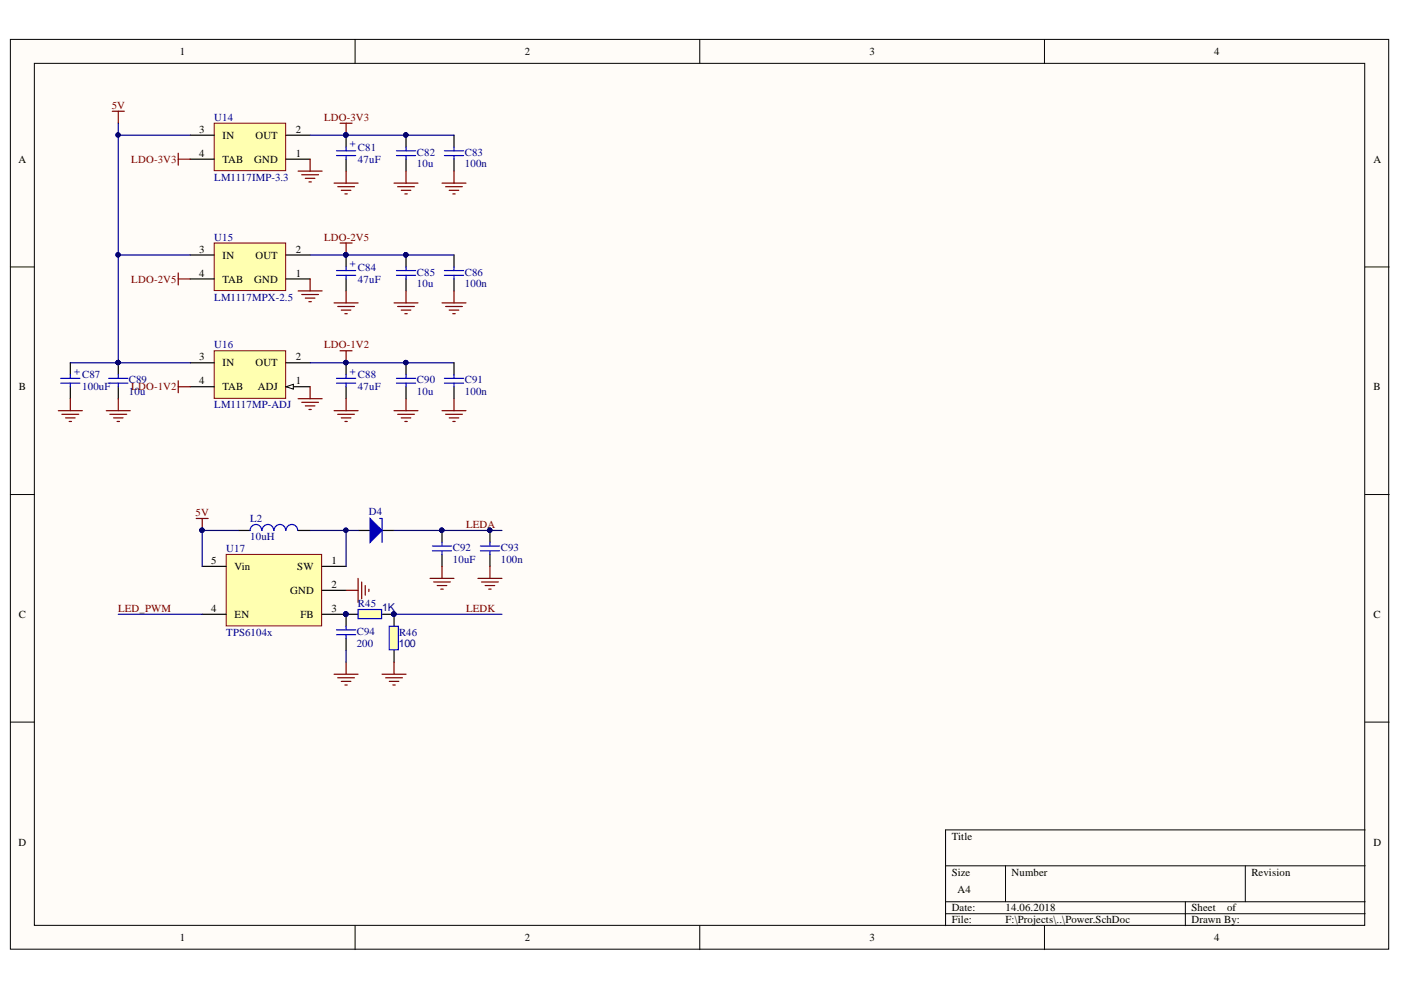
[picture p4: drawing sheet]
<svg xmlns="http://www.w3.org/2000/svg" width="297mm" height="210mm" viewBox="0 0 297 210" stroke-linecap="round" stroke-linejoin="round" font-family="sans-serif">
<g fill="#fffcf8" stroke="#000" stroke-width=".21">
<path d="M2.2 8.4h292.2v192.9h-292.2z"/>
<path d="M7.3 13.4h282v182.8h-282z"/>
</g>
<g fill="none" stroke="#000" stroke-width=".21">
<path d="M75.3 8.4v5M148.4 8.4v5M221.4 8.4v5M2.2 56.6h5.1M289.4 56.6h5.1M2.2 104.9h5.1M289.4 104.9h5.1M2.2 153.1h5.1M289.4 153.1h5.1M289.4 176h-88.9v20.3M75.3 196.3v5.1M148.4 196.3v5.1"/>
<path d="M200.5 183.6h88.9M200.5 191.2h88.9M200.5 193.7h88.9M213.2 183.6v7.6M221.4 196.3v5.1M251.3 191.2v5.1M264 183.6v7.6"/>
</g>
<path d="M45.4 26.1h15.2v10.1h-15.2z" fill="#ffffb0" stroke="#800000" stroke-width=".21"/>
<path d="M40.3 28.7h5.1M40.3 33.7h5.1M60.7 28.7h5.1M60.7 33.7h5.1" fill="none" stroke="#000" stroke-width=".25"/>
<path d="M45.4 51.5h15.2v10.1h-15.2z" fill="#ffffb0" stroke="#800000" stroke-width=".21"/>
<path d="M40.3 54.1h5.1M40.3 59.1h5.1M60.7 54.1h5.1M60.7 59.1h5.1" fill="none" stroke="#000" stroke-width=".25"/>
<path d="M23.8 23.6h2.5M25.1 23.6v2.5M72.1 26.1h2.5M73.4 26.1v2.6M72.1 51.5h2.5M73.4 51.5v2.6" fill="none" stroke="#800000" stroke-width=".25"/>
<g fill="#000080" stroke="#000080" stroke-width=".21">
<circle cx="73.3" cy="28.6" r=".46"/>
<circle cx="73.3" cy="54" r=".46"/>
</g>
<path d="M45.4 74.4h15.2v10.1h-15.2z" fill="#ffffb0" stroke="#800000" stroke-width=".21"/>
<path d="M40.3 76.9h5.1M60.7 76.9h5.1M60.7 82h5.1" fill="none" stroke="#000" stroke-width=".25"/>
<path d="M60.7 82l1.5-.5v1z" fill="#fffcf8"/>
<path d="M60.7 82l1.5-.5v1z" fill="none" stroke="#000" stroke-width=".21"/>
<path d="M40.3 82h5.1" fill="none" stroke="#000" stroke-width=".25"/>
<g fill="none" stroke="#800000" stroke-width=".25">
<path d="M63.2 36.3h5.1M64 37h3.5M64.7 37.8h2.1M65.5 38.6h.5M65.8 33.7v2.6M65.8 59.1v2.6M63.2 61.7h5.1M64 62.4h3.5M64.7 63.2h2.1M65.5 64h.5M72.1 74.4h2.5M73.4 74.4v2.5"/>
<path d="M63.2 84.5h5.1M64 85.3h3.5M64.7 86.1h2.1M65.5 86.8h.5M65.8 82v2.5"/>
</g>
<circle cx="73.3" cy="76.9" r=".46" fill="#000080" stroke="#000080" stroke-width=".21"/>
<path d="M48 117.6h20.2v15.1h-20.2z" fill="#ffffb0" stroke="#800000" stroke-width=".21"/>
<path d="M50.5 112.5h2.5M63.2 112.5h2.6M42.9 120.1h5.1M42.9 130.2h5.1M68.3 120.1h5.1M68.3 130.2h7.6M68.3 125.2h5.1M73.4 130.2v2.6M73.4 135.3v2.6M81 130.2h2.5" fill="none" stroke="#000" stroke-width=".25"/>
<g fill="#000080" stroke="#000080" stroke-width=".21">
<circle cx="73.3" cy="130.2" r=".46"/>
<circle cx="42.8" cy="112.4" r=".46"/>
<circle cx="83.5" cy="130.2" r=".46"/>
</g>
<path d="M41.6 109.9h2.5M42.9 109.9v2.6M73.4 125.2h2.5M75.9 122.6v5.1M76.7 123.4v3.5M77.4 124.2v2M78.2 124.9v.5" fill="none" stroke="#800000" stroke-width=".25"/>
<path d="M55.5 112.5a1.22 1.22 0 0 0-1.2-1.3 1.22 1.22 0 0 0-1.3 1.3M58 112.5a1.22 1.22 0 0 0-1.2-1.3 1.22 1.22 0 0 0-1.2 1.3M60.6 112.5a1.22 1.22 0 0 0-1.3-1.3 1.22 1.22 0 0 0-1.2 1.3M63.1 112.5a1.23 1.23 0 0 0-1.2-1.3 1.23 1.23 0 0 0-1.3 1.3M71.3 133.5h4.1M71.3 134.6h4.1M73.4 132.8v.7M73.4 134.6v.7" fill="none" stroke="#00f" stroke-width=".25"/>
<path d="M75.9 129.2h5v2h-5z" fill="#ffffb0" stroke="#00f" stroke-width=".25"/>
<g fill="#000080" stroke="#000080" stroke-width=".21">
<circle cx="83.5" cy="130.2" r=".46"/>
<circle cx="73.3" cy="130.2" r=".46"/>
</g>
<path d="M70.8 142.9h5.1M71.6 143.7h3.6M72.4 144.5h2M73.1 145.2h.5M73.4 140.4v2.5" fill="none" stroke="#800000" stroke-width=".25"/>
<path d="M83.5 130.2v2.6M83.5 137.9v2.5" fill="none" stroke="#000" stroke-width=".25"/>
<path d="M82.5 132.8h2v5h-2z" fill="#ffffb0" stroke="#00f" stroke-width=".25"/>
<g fill="#000080" stroke="#000080" stroke-width=".21">
<circle cx="83.5" cy="130.2" r=".46"/>
<circle cx="93.7" cy="112.4" r=".46"/>
<circle cx="73.3" cy="28.6" r=".46"/>
<circle cx="73.3" cy="54" r=".46"/>
<circle cx="73.3" cy="76.9" r=".46"/>
</g>
<g fill="none" stroke="#800000" stroke-width=".25">
<path d="M37.8 32.5v2.5M37.8 33.7h2.5M70.8 38.8h5.1M71.6 39.6h3.6M73.4 36.3v2.5M37.8 57.9v2.5M37.8 59.1h2.5M72.4 40.4h2M73.1 41.1h.5M70.8 64.2h5.1M71.6 65h3.6M72.4 65.7h2"/>
<path d="M73.1 66.5h.5M73.4 61.7v2.5M37.8 80.7v2.6M37.8 82h2.5M70.8 87.1h5.1M71.6 87.8h3.6M72.4 88.6h2M73.1 89.4h.5M73.4 84.5v2.6M91.2 122.6h5.1M91.9 123.4h3.6M92.7 124.2h2"/>
<path d="M93.5 124.9h.5M93.7 120.1v2.5M81 142.9h5.1M81.8 143.7h3.5M82.5 144.5h2.1M83.3 145.2h.5M83.5 140.4v2.5"/>
</g>
<path d="M73.4 28.7v2.5M73.4 33.7v2.6M73.4 54.1v2.5M73.4 59.1v2.6M73.4 76.9v2.6M73.4 82v2.5M75.9 112.5h2.6M81 112.5h2.5M93.7 112.5v2.5M93.7 117.6v2.5" fill="none" stroke="#000" stroke-width=".25"/>
<g fill="none" stroke="#00f" stroke-width=".25">
<path d="M71.3 32h4.1M71.3 33h4.1M73.4 31.2v.8M73.4 33v.7M71.3 57.4h4.1M71.3 58.4h4.1M73.4 56.6v.8M73.4 58.4v.7M73.4 79.5v.7M71.3 80.2h4.1M71.3 81.2h4.1M73.4 81.2v.8"/>
<path d="M91.7 115.8h4M91.7 116.8h4M93.7 115v.8M93.7 116.8v.8"/>
</g>
<path d="M78.5 109.9l2.5 2.6-2.5 2.5z" fill="#00f"/>
<g fill="none" stroke="#00f" stroke-width=".25">
<path d="M84.1 32h4M84.1 33h4M86.1 31.2v.8M86.1 33v.7M94.2 32h4.1M94.2 33h4.1M96.3 31.2v.8M96.3 33v.7M84.1 57.4h4M84.1 58.4h4M86.1 56.6v.8M86.1 58.4v.7"/>
<path d="M94.2 57.4h4.1M94.2 58.4h4.1M96.3 56.6v.8M96.3 58.4v.7M14.9 79.5v.7M25.1 79.5v.7M86.1 79.5v.7M96.3 79.5v.7M12.9 80.2h4M12.9 81.2h4M14.9 81.2v.8M23 80.2h4.1"/>
<path d="M23 81.2h4.1M25.1 81.2v.8M84.1 80.2h4M84.1 81.2h4M86.1 81.2v.8M94.2 80.2h4.1M94.2 81.2h4.1M96.3 81.2v.8M78.5 109.9l2.5 2.6-2.5 2.5zM80.5 109.9h.5v5.1M101.8 115.8h4.1M101.8 116.8h4.1"/>
<path d="M103.9 115v.8M103.9 116.8v.8"/>
</g>
<g fill="none" stroke="#000" stroke-width=".25">
<path d="M86.1 28.7v2.5M86.1 33.7v2.6M96.3 28.7v2.5M96.3 33.7v2.6M86.1 54.1v2.5M86.1 59.1v2.6M96.3 54.1v2.5M96.3 59.1v2.6M14.9 76.9v2.6M25.1 76.9v2.6M86.1 76.9v2.6M96.3 76.9v2.6"/>
<path d="M14.9 82v2.5M25.1 82v2.5M86.1 82v2.5M96.3 82v2.5M103.9 112.5v2.5M103.9 117.6v2.5"/>
</g>
<g fill="#000080" stroke="#000080" stroke-width=".21">
<circle cx="103.8" cy="112.4" r=".46"/>
<circle cx="25" cy="76.9" r=".46"/>
<circle cx="86" cy="28.6" r=".46"/>
<circle cx="86" cy="54" r=".46"/>
<circle cx="73.3" cy="28.6" r=".46"/>
<circle cx="73.3" cy="54" r=".46"/>
<circle cx="73.3" cy="76.9" r=".46"/>
<circle cx="86" cy="76.9" r=".46"/>
<circle cx="25" cy="54" r=".46"/>
<circle cx="25" cy="28.6" r=".46"/>
<circle cx="42.8" cy="112.4" r=".46"/>
<circle cx="93.7" cy="112.4" r=".46"/>
<circle cx="83.5" cy="130.2" r=".46"/>
<circle cx="73.3" cy="112.4" r=".46"/>
</g>
<g fill="none" stroke="#800000" stroke-width=".25">
<path d="M83.5 38.8h5.1M84.3 39.6h3.6M86.1 36.3v2.5M93.7 38.8h5.1M94.5 39.6h3.5M96.3 36.3v2.5M85.1 40.4h2M85.8 41.1h.5M95.2 40.4h2.1M96 41.1h.5M83.5 64.2h5.1M84.3 65h3.6"/>
<path d="M85.1 65.7h2M85.8 66.5h.5M86.1 61.7v2.5M93.7 64.2h5.1M94.5 65h3.5M95.2 65.7h2.1M96 66.5h.5M96.3 61.7v2.5M12.4 87.1h5.1M13.1 87.8h3.6M13.9 88.6h2M14.7 89.4h.5"/>
<path d="M14.9 84.5v2.6M22.5 87.1h5.1M23.3 87.8h3.6M24.1 88.6h2M24.8 89.4h.5M25.1 84.5v2.6M83.5 87.1h5.1M84.3 87.8h3.6M85.1 88.6h2M85.8 89.4h.5M86.1 84.5v2.6M93.7 87.1h5.1"/>
<path d="M94.5 87.8h3.5M95.2 88.6h2.1M96 89.4h.5M96.3 84.5v2.6M101.3 122.6h5.1M102.1 123.4h3.6M102.9 124.2h2M103.6 124.9h.5M103.9 120.1v2.5"/>
</g>
<g fill="none" stroke="#000080" stroke-width=".25">
<path d="M25.1 28.7v48.2h15.2M25.1 26.1v2.6h15.2M65.8 28.7h30.5M25.1 54.1h15.2M65.8 54.1h30.5M14.9 76.9h10.2M65.8 76.9h30.5M50.5 112.5h-7.6v7.6M65.8 112.5h7.6v7.6M73.4 112.5h2.5M83.5 112.5h22.9M25.1 130.2h17.8"/>
<path d="M73.4 137.9v2.5M83.5 130.2h22.9"/>
</g>
<g font-size="2.3">
<text x="38.2" y="11.7">1</text>
<text x="111.3" y="11.7">2</text>
<text x="184.3" y="11.7">3</text>
<text x="257.4" y="11.7">4</text>
<text x="42.2" y="28.2">3</text>
<text x="47.2" y="29.4">IN</text>
<text x="54.1" y="29.4">OUT</text>
<text x="62.7" y="28.2">2</text>
<text x="3.9" y="34.5">A</text>
<text x="42.2" y="33.2">4</text>
<text x="47.2" y="34.5">TAB</text>
<text x="53.9" y="34.5">GND</text>
<text x="62.7" y="33.2">1</text>
<text x="291.2" y="34.5">A</text>
<text x="42.2" y="53.6">3</text>
<text x="62.7" y="53.6">2</text>
<text x="42.2" y="58.7">4</text>
<text x="47.2" y="54.9">IN</text>
<text x="47.2" y="59.9">TAB</text>
<text x="53.9" y="59.9">GND</text>
<text x="54.1" y="54.9">OUT</text>
<text x="62.7" y="58.7">1</text>
<text x="42.2" y="76.4">3</text>
<text x="47.2" y="77.7">IN</text>
<text x="54.1" y="77.7">OUT</text>
<text x="62.7" y="76.4">2</text>
<text x="4" y="82.8">B</text>
<text x="42.2" y="81.5">4</text>
<text x="47.2" y="82.8">TAB</text>
<text x="54.7" y="82.8">ADJ</text>
<text x="62.7" y="81.5">1</text>
<text x="291.2" y="82.8">B</text>
<text x="44.8" y="119.6">5</text>
<text x="70.3" y="119.6">1</text>
<text x="49.7" y="120.9">Vin</text>
<text x="61.5" y="126">GND</text>
<text x="63" y="120.9">SW</text>
<text x="70.3" y="124.7">2</text>
<text x="4" y="131">C</text>
<text x="44.8" y="129.8">4</text>
<text x="49.7" y="131">EN</text>
<text x="63.7" y="131">FB</text>
<text x="70.3" y="129.8">3</text>
<text x="291.2" y="131">C</text>
<text x="3.9" y="179.3">D</text>
<text x="201.8" y="178">Title</text>
<text x="291.2" y="179.3">D</text>
<text x="201.8" y="185.6">Size</text>
<text x="214.5" y="185.6">Number</text>
<text x="265.3" y="185.6">Revision</text>
<text x="203" y="189.4">A4</text>
<text x="201.8" y="193.2">Date:</text>
<text x="201.8" y="195.8">File:</text>
<text x="213.2" y="193.2">14.06.2018</text>
<text x="213.2" y="195.8">F:\Projects\..\Power.SchDoc</text>
<text x="252.6" y="193.2">Sheet</text>
<text x="252.6" y="195.8">Drawn By:</text>
<text x="260.2" y="193.2">of</text>
<text x="38.2" y="199.6">1</text>
<text x="111.3" y="199.6">2</text>
<text x="184.3" y="199.6">3</text>
<text x="257.4" y="199.6">4</text>
</g>
<g font-size="2.3" fill="#800000">
<text x="23.7" y="23.1">5V</text>
<text x="68.7" y="25.6">LDO-3V3</text>
<text x="27.8" y="34.5">LDO-3V3</text>
<text x="68.7" y="51.1">LDO-2V5</text>
<text x="27.8" y="59.9">LDO-2V5</text>
<text x="68.7" y="73.9">LDO-1V2</text>
<text x="27.8" y="82.8">LDO-1V2</text>
<text x="41.5" y="109.5">5V</text>
<text x="98.8" y="112">LEDA</text>
<text x="25" y="129.8">LED_PWM</text>
<text x="98.8" y="129.8">LEDK</text>
</g>
<g font-size="2.3" fill="#000080">
<text x="45.4" y="25.6">U14</text>
<text x="75.9" y="34.5">47uF</text>
<text x="75.9" y="32">C81</text>
<text x="88.4" y="35.5">10u</text>
<text x="88.4" y="33">C82</text>
<text x="98.6" y="35.5">100n</text>
<text x="98.6" y="33">C83</text>
<text x="45.4" y="38.3">LM1117IMP-3.3</text>
<text x="45.4" y="51.1">U15</text>
<text x="75.9" y="59.9">47uF</text>
<text x="75.9" y="57.4">C84</text>
<text x="88.4" y="58.4">C85</text>
<text x="98.6" y="58.4">C86</text>
<text x="45.4" y="63.7">LM1117MPX-2.5</text>
<text x="88.4" y="60.9">10u</text>
<text x="98.6" y="60.9">100n</text>
<text x="45.4" y="73.9">U16</text>
<text x="17.4" y="82.8">100uF</text>
<text x="17.4" y="80.2">C87</text>
<text x="27.3" y="83.8">10u</text>
<text x="27.3" y="81.2">C89</text>
<text x="75.9" y="82.8">47uF</text>
<text x="75.9" y="80.2">C88</text>
<text x="88.4" y="83.8">10u</text>
<text x="88.4" y="81.2">C90</text>
<text x="98.6" y="83.8">100n</text>
<text x="98.6" y="81.2">C91</text>
<text x="45.4" y="86.6">LM1117MP-ADJ</text>
<text x="53" y="110.7">L2</text>
<text x="78.2" y="109.2">D4</text>
<text x="48" y="117.1">U17</text>
<text x="53" y="114.5">10uH</text>
<text x="96" y="119.4">10uF</text>
<text x="96" y="116.8">C92</text>
<text x="106.2" y="119.4">100n</text>
<text x="106.2" y="116.8">C93</text>
<text x="75.9" y="128.7">R45</text>
<text x="81" y="129.5">1K</text>
<text x="48" y="134.8">TPS6104x</text>
<text x="75.6" y="137.1">200</text>
<text x="75.6" y="134.6">C94</text>
<text x="84.6" y="137.1">100</text>
<text x="84.6" y="134.8">R46</text>
</g>
<g font-size="2.3" fill="#00f">
<text x="75.4" y="31.2" transform="rotate(-90 75.4 31.2)">+</text>
<text x="75.4" y="56.6" transform="rotate(-90 75.4 56.6)">+</text>
<text x="16.9" y="79.5" transform="rotate(-90 16.9 79.5)">+</text>
<text x="75.4" y="79.5" transform="rotate(-90 75.4 79.5)">+</text>
</g>
</svg>
